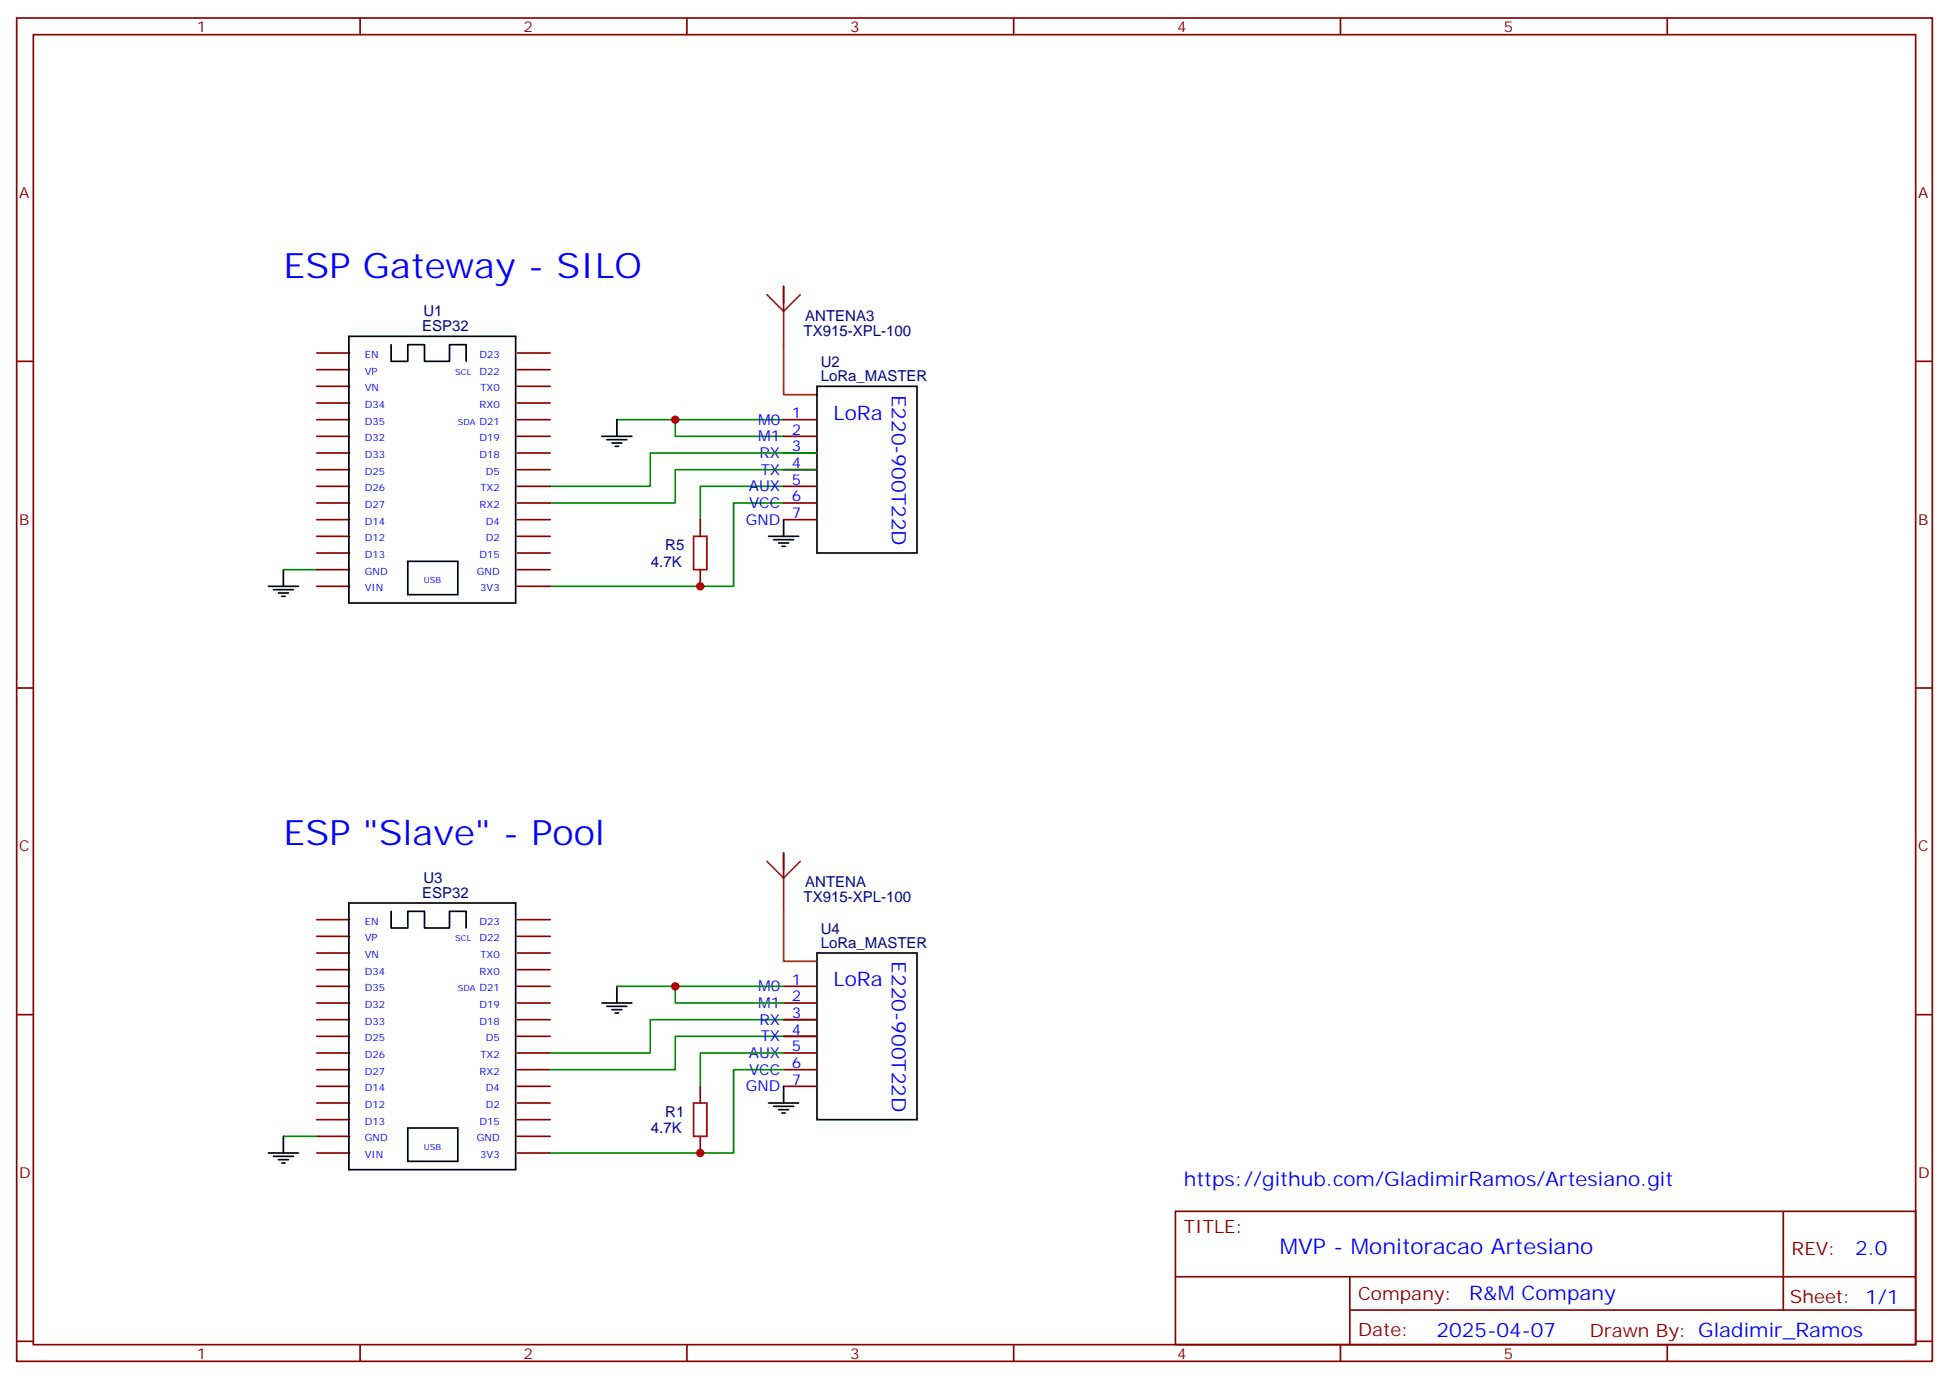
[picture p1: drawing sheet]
<svg xmlns="http://www.w3.org/2000/svg" width="412mm" height="292mm" viewBox="0 0 412 292" stroke-linecap="round" stroke-linejoin="round" font-family="sans-serif">
<g fill="none" stroke="#870000" stroke-width=".35">
<path d="M3.5 3.8h405.4v284.3h-405.4zM7.1 7.3h398.2v277.3h-398.2zM76.2 3.8v3.5M145.3 3.8v3.5M214.5 3.8v3.5M283.6 3.8v3.5M352.8 3.8v3.5M3.5 76.5h3.6M67 74.7h7M67 78.2h7M109.5 74.7h6.9M109.5 78.2h6.9"/>
<path d="M165.8 60.6v5.3M405.3 76.5h3.6M67 88.8h7M67 92.4h7M67 95.9h7M67 99.4h7M67 81.8h7M67 85.3h7M109.5 88.8h6.9M109.5 92.4h6.9M109.5 95.9h6.9M109.5 99.4h6.9"/>
<path d="M109.5 81.8h6.9M109.5 85.3h6.9M165.8 88.8h7.1M165.8 92.4h7.1M165.8 95.9h7.1M165.8 99.4h7.1M67 102.9h7M67 106.5h7M67 110h7M67 113.5h7M67 117.1h7M109.5 102.9h6.9"/>
<path d="M109.5 106.5h6.9M109.5 110h6.9M109.5 113.5h6.9M109.5 117.1h6.9M148.2 110v3.5M165.8 102.9h7.1M165.8 106.5h7.1M165.8 110h7.1M67 120.6h7M67 124.1h7M109.5 120.6h6.9M109.5 124.1h6.9"/>
<path d="M148.2 120.6v3.5M3.5 145.6h3.6M405.3 145.6h3.6M67 194.7h7M67 198.2h7M109.5 194.7h6.9M109.5 198.2h6.9M165.8 180.6v5.2M3.5 214.8h3.6M67 201.7h7M67 205.2h7M67 208.8h7"/>
<path d="M67 212.3h7M67 215.8h7M67 219.4h7M109.5 201.7h6.9M109.5 205.2h6.9M109.5 208.8h6.9M109.5 212.3h6.9M109.5 215.8h6.9M109.5 219.4h6.9M165.8 208.8h7.1M165.8 212.3h7.1M165.8 215.8h7.1"/>
<path d="M165.8 219.4h7.1M405.3 214.8h3.6M67 222.9h7M67 226.4h7M67 229.9h7M67 233.5h7M67 237h7M109.5 222.9h6.9M109.5 226.4h6.9M109.5 229.9h6.9M109.5 233.5h6.9M109.5 237h6.9"/>
<path d="M148.2 229.9v3.6M165.8 222.9h7.1M165.8 226.4h7.1M165.8 229.9h7.1M67 240.5h7M67 244.1h7M109.5 240.5h6.9M109.5 244.1h6.9M148.2 240.5v3.6M248.7 256.4h156.6v28.2h-156.6zM377.3 256.4v20.9M248.7 270.2h156.5"/>
<path d="M285.6 277.3h119.6M285.6 270.2v14.2M3.5 283.9h3.6M76.2 284.6v3.5M145.3 284.6v3.5M214.5 284.6v3.5M283.6 284.6v3.5M352.8 284.6v3.5M405.3 283.9h3.6"/>
</g>
<g fill="none" stroke="#000" stroke-width=".35">
<path d="M73.8 71.2h35.3v56.4h-35.3zM82.8 73v3.5h3.5v-3.5h3.5v3.5h5.3v-3.5h3.5v3.5M127.4 92.4h6.3M128.4 93.1h4.2M129.5 93.8h2.1M130.2 94.5h.7M130.5 88.8v3.6M172.9 81.8h21.1v35.3h-21.1zM86.3 118.8h10.6v7.1h-10.6zM162.6 113.5h6.4M163.7 114.2h4.2M164.7 114.9h2.2"/>
<path d="M165.5 115.6h.7M165.8 110v3.5M56.8 124.1h6.3M57.9 124.8h4.2M58.9 125.5h2.1M59.6 126.2h.7M60 120.6v3.5M73.8 191.1h35.3v56.5h-35.3zM82.8 192.9v3.5h3.5v-3.5h3.5v3.5h5.3v-3.5h3.5v3.5M127.4 212.3h6.3M128.4 213h4.2M129.5 213.7h2.1"/>
<path d="M130.2 214.4h.7M130.5 208.8v3.5M172.9 201.7h21.1v35.3h-21.1zM86.3 238.8h10.6v7h-10.6zM162.6 233.5h6.4M163.7 234.2h4.2M164.7 234.9h2.2M165.5 235.6h.7M165.8 229.9v3.6M56.8 244.1h6.3M57.9 244.8h4.2M58.9 245.5h2.1"/>
<path d="M59.6 246.2h.7M60 240.5v3.6"/>
</g>
<g fill="none" stroke="#008700" stroke-width=".35">
<path d="M130.5 88.8h35.3M142.9 88.8v3.6h22.9M172.9 95.9h-35.3v7h-21.2M172.9 99.4h-30v7.1h-26.5M165.8 102.9h-17.6v7.1M165.8 106.5h-10.6v17.6h-38.8M60 120.6h7M130.5 208.8h35.3M142.9 208.8v3.5h22.9M172.9 219.4h-30v7h-26.5M172.9 215.8h-35.3v7.1h-21.2M165.8 226.4h-10.6v17.7h-38.8"/>
<path d="M165.8 222.9h-17.6v7M60 240.5h7"/>
</g>
<path d="M162.3 62.4l3.5 3.5M165.8 65.9v7.1M169.3 62.4l-3.5 3.5M162.3 182.3l3.5 3.5M165.8 185.8v7.1M169.3 182.3l-3.5 3.5" fill="none" stroke="#8c2424" stroke-width=".35"/>
<path d="M165.8 73v10.5h7.1M165.8 192.9v10.6h7.1" fill="none" stroke="#930" stroke-width=".35"/>
<path d="M146.8 113.5h2.8v7.1h-2.8zM146.8 233.5h2.8v7h-2.8z" fill="none" stroke="#a10000" stroke-width=".35"/>
<g fill="#c00">
<circle cx="142.9" cy="208.8" r=".88"/>
<circle cx="148.2" cy="244.1" r=".88"/>
<circle cx="148.2" cy="124.1" r=".88"/>
<circle cx="142.9" cy="88.8" r=".88"/>
</g>
<g font-size="7.4" fill="#00f">
<text x="60" y="58.8">ESP Gateway - SILO</text>
<text x="60" y="178.8">ESP &quot;Slave&quot; - Pool</text>
</g>
<text font-size="4.6" fill="#00f" x="270.8" y="265.4">MVP - Monitoracao Artesiano</text>
<g font-size="4.2" fill="#00f">
<text x="188.7" y="83.5" transform="rotate(90 188.7 83.5)">E220-900T22D</text>
<text x="176.4" y="88.8">LoRa</text>
<text x="188.7" y="203.5" transform="rotate(90 188.7 203.5)">E220-900T22D</text>
<text x="176.4" y="208.8">LoRa</text>
<text x="250.5" y="251.1">https://github.com/GladimirRamos/Artesiano.git</text>
<text x="392.5" y="265.7">2.0</text>
<text x="310.9" y="275.2">R&amp;M Company</text>
<text x="304" y="283">2025-04-07</text>
</g>
<g font-size="3.9" fill="#800">
<text x="250.5" y="261">TITLE:</text>
<text x="379.1" y="265.7">REV:</text>
<text x="287.4" y="275.2">Company:</text>
<text x="378.7" y="275.8">Sheet: 1/1</text>
<text x="287.4" y="282.9">Date:</text>
<text x="336.4" y="282.9">Drawn By: Gladimir_Ramos</text>
</g>
<g font-size="3.2" fill="#800">
<text x="41.6" y="6.8">1</text>
<text x="110.8" y="6.8">2</text>
<text x="179.9" y="6.8">3</text>
<text x="249.1" y="6.8">4</text>
<text x="318.2" y="6.8">5</text>
<text x="4.1" y="41.9">A</text>
<text x="405.9" y="41.9">A</text>
<text x="4.1" y="111.1">B</text>
<text x="405.9" y="111.1">B</text>
<text x="4.1" y="180.2">C</text>
<text x="405.9" y="180.2">C</text>
<text x="4.1" y="249.3">D</text>
<text x="405.9" y="249.3">D</text>
<text x="41.6" y="287.6">1</text>
<text x="110.8" y="287.6">2</text>
<text x="179.9" y="287.6">3</text>
<text x="249.1" y="287.6">4</text>
<text x="318.2" y="287.6">5</text>
</g>
<g font-size="3.2" fill="#000080">
<text x="89.3" y="70.1">ESP32</text>
<text x="89.6" y="66.9">U1</text>
<text x="170" y="71">TX915-XPL-100</text>
<text x="170.4" y="67.8">ANTENA3</text>
<text x="173.7" y="77.8">U2</text>
<text x="173.7" y="80.7">LoRa_MASTER</text>
<text x="137.7" y="120">4.7K</text>
<text x="140.8" y="116.4">R5</text>
<text x="89.3" y="190.1">ESP32</text>
<text x="89.6" y="186.9">U3</text>
<text x="170" y="191">TX915-XPL-100</text>
<text x="170.4" y="187.8">ANTENA</text>
<text x="173.7" y="197.7">U4</text>
<text x="173.7" y="200.7">LoRa_MASTER</text>
<text x="137.7" y="239.9">4.7K</text>
<text x="140.8" y="236.4">R1</text>
</g>
<g font-size="3.2" fill="#00f">
<text x="160.4" y="89.9">M0</text>
<text x="167.6" y="88.5">1</text>
<text x="160.4" y="93.4">M1</text>
<text x="167.6" y="92">2</text>
<text x="167.6" y="95.5">3</text>
<text x="160.7" y="96.9">RX</text>
<text x="161" y="100.5">TX</text>
<text x="167.6" y="99.1">4</text>
<text x="158.4" y="104">AUX</text>
<text x="158.5" y="107.5">VCC</text>
<text x="167.6" y="102.6">5</text>
<text x="167.6" y="106.1">6</text>
<text x="157.8" y="111.1">GND</text>
<text x="167.6" y="109.6">7</text>
<text x="160.4" y="209.8">M0</text>
<text x="167.6" y="208.4">1</text>
<text x="160.4" y="213.4">M1</text>
<text x="167.6" y="211.9">2</text>
<text x="167.6" y="215.5">3</text>
<text x="160.7" y="216.9">RX</text>
<text x="161" y="220.4">TX</text>
<text x="167.6" y="219">4</text>
<text x="158.4" y="223.9">AUX</text>
<text x="158.5" y="227.5">VCC</text>
<text x="167.6" y="222.5">5</text>
<text x="167.6" y="226.1">6</text>
<text x="157.8" y="231">GND</text>
<text x="167.6" y="229.6">7</text>
</g>
<g font-size="2.1" fill="#00f">
<text x="77.2" y="75.8">EN</text>
<text x="101.4" y="75.8">D23</text>
<text x="77.2" y="79.3">VP</text>
<text x="77.2" y="82.8">VN</text>
<text x="101.4" y="79.3">D22</text>
<text x="101.6" y="82.8">TX0</text>
<text x="77.2" y="86.3">D34</text>
<text x="77.2" y="89.9">D35</text>
<text x="101.4" y="89.9">D21</text>
<text x="101.5" y="86.3">RX0</text>
<text x="77.2" y="93.4">D32</text>
<text x="101.4" y="93.4">D19</text>
<text x="77.2" y="96.9">D33</text>
<text x="77.2" y="100.5">D25</text>
<text x="101.4" y="96.9">D18</text>
<text x="102.8" y="100.5">D5</text>
<text x="77.2" y="104">D26</text>
<text x="77.2" y="107.5">D27</text>
<text x="101.5" y="107.5">RX2</text>
<text x="101.6" y="104">TX2</text>
<text x="77.2" y="111">D14</text>
<text x="102.8" y="111">D4</text>
<text x="77.2" y="114.6">D12</text>
<text x="77.2" y="118.1">D13</text>
<text x="101.4" y="118.1">D15</text>
<text x="102.8" y="114.6">D2</text>
<text x="77.2" y="121.6">GND</text>
<text x="77.2" y="125.1">VIN</text>
<text x="100.9" y="121.6">GND</text>
<text x="101.6" y="125.1">3V3</text>
<text x="77.2" y="195.7">EN</text>
<text x="101.4" y="195.7">D23</text>
<text x="77.2" y="199.2">VP</text>
<text x="77.2" y="202.8">VN</text>
<text x="101.4" y="199.2">D22</text>
<text x="101.6" y="202.8">TX0</text>
<text x="77.2" y="206.3">D34</text>
<text x="77.2" y="209.8">D35</text>
<text x="101.4" y="209.8">D21</text>
<text x="101.5" y="206.3">RX0</text>
<text x="77.2" y="213.3">D32</text>
<text x="101.4" y="213.3">D19</text>
<text x="77.2" y="216.9">D33</text>
<text x="77.2" y="220.4">D25</text>
<text x="101.4" y="216.9">D18</text>
<text x="102.8" y="220.4">D5</text>
<text x="77.2" y="223.9">D26</text>
<text x="77.2" y="227.5">D27</text>
<text x="101.5" y="227.5">RX2</text>
<text x="101.6" y="223.9">TX2</text>
<text x="77.2" y="231">D14</text>
<text x="102.8" y="231">D4</text>
<text x="77.2" y="234.5">D12</text>
<text x="77.2" y="238">D13</text>
<text x="101.4" y="238">D15</text>
<text x="102.8" y="234.5">D2</text>
<text x="77.2" y="241.6">GND</text>
<text x="77.2" y="245.1">VIN</text>
<text x="100.9" y="241.6">GND</text>
<text x="101.6" y="245.1">3V3</text>
</g>
<g font-size="1.8" fill="#00f">
<text x="96.3" y="79.3">SCL</text>
<text x="96.8" y="89.9">SDA</text>
<text x="89.7" y="123.4">USB</text>
<text x="96.3" y="199.2">SCL</text>
<text x="96.8" y="209.8">SDA</text>
<text x="89.7" y="243.3">USB</text>
</g>
</svg>
